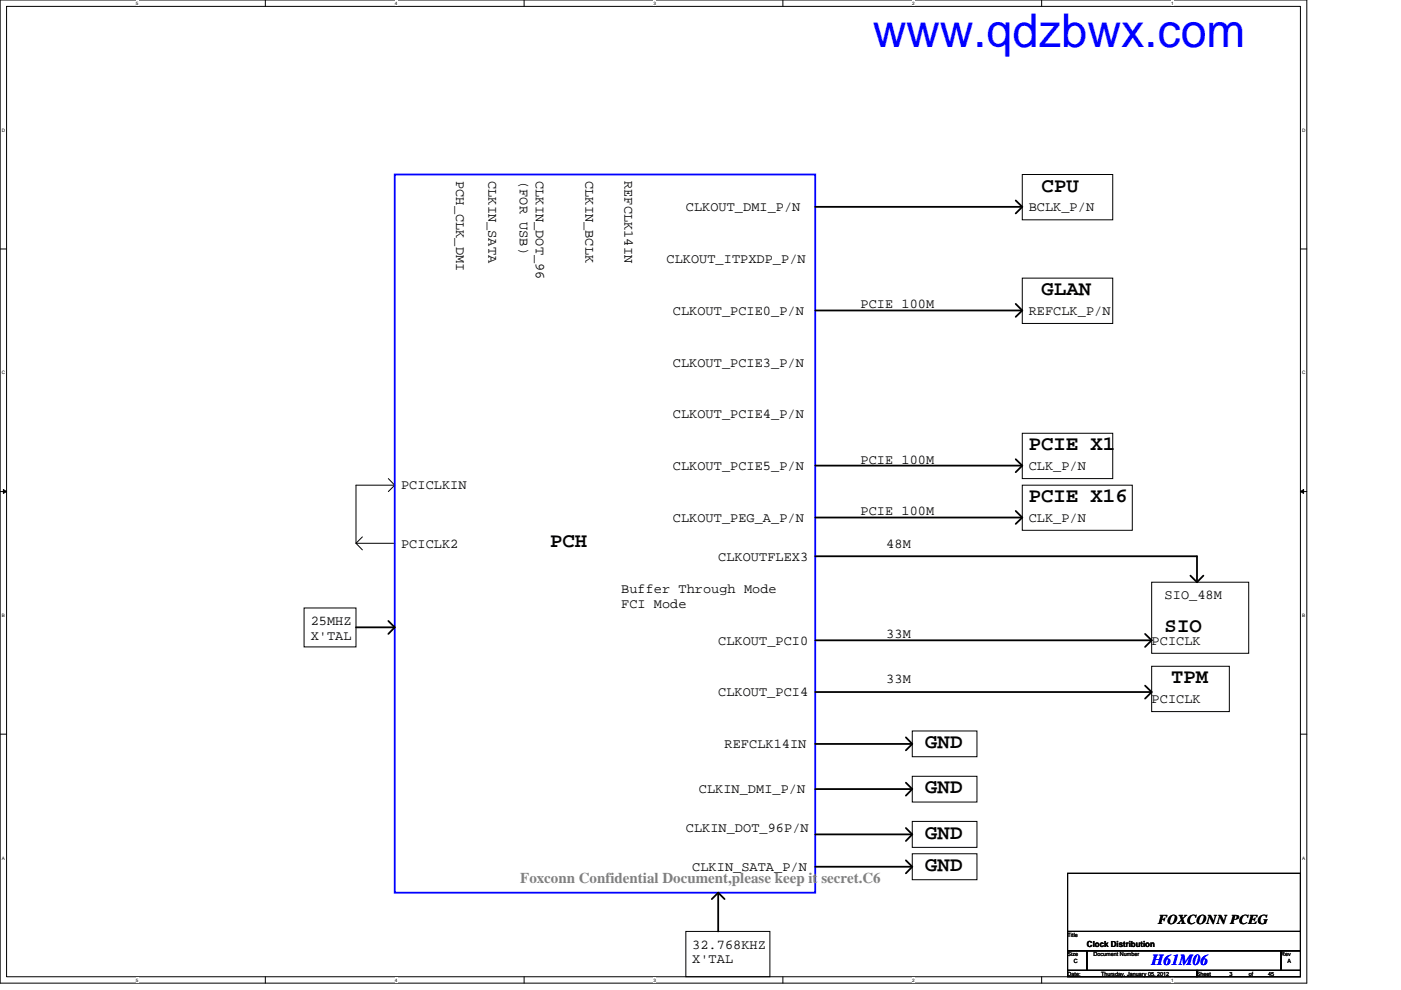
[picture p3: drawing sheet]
<svg xmlns="http://www.w3.org/2000/svg" width="297mm" height="210mm" viewBox="0 0 297 210" stroke-linecap="round" stroke-linejoin="round" font-family="sans-serif">
<path d="M0 0h277.1v208.4h-277.1zM1.4 1.4h274.3v205.7h-274.3z" fill="none" stroke="#000" stroke-width=".21"/>
<g fill="#fff">
<path d="M28.8 .1h.6v1.1h-.6z"/>
<path d="M28.8 207.2h.6v1.1h-.6z"/>
</g>
<path d="M56.3 0v1.4M56.3 207.1v1.3" fill="none" stroke="#000" stroke-width=".21"/>
<g fill="#fff">
<path d="M83.7 .1h.5v1.1h-.5z"/>
<path d="M83.7 207.2h.5v1.1h-.5z"/>
</g>
<path d="M111.1 0v1.4M111.1 207.1v1.3" fill="none" stroke="#000" stroke-width=".21"/>
<g fill="#fff">
<path d="M138.6 .1h.5v1.1h-.5z"/>
<path d="M138.6 207.2h.5v1.1h-.5z"/>
</g>
<path d="M166 0v1.4M166 207.1v1.3" fill="none" stroke="#000" stroke-width=".21"/>
<g fill="#fff">
<path d="M193.4 .1h.6v1.1h-.6z"/>
<path d="M193.4 207.2h.6v1.1h-.6z"/>
</g>
<path d="M220.8 0v1.4M220.8 207.1v1.3" fill="none" stroke="#000" stroke-width=".21"/>
<g fill="#fff">
<path d="M248.3 .1h.5v1.1h-.5z"/>
<path d="M248.3 207.2h.5v1.1h-.5z"/>
<path d="M.4 27.1h.7v1.1h-.7z"/>
<path d="M276.1 27.1h.7v1.1h-.7z"/>
<path d="M.4 78.5h.7v1.1h-.7z"/>
<path d="M276.1 78.5h.7v1.1h-.7z"/>
</g>
<path d="M0 52.8h1.4M275.7 52.8h1.4" fill="none" stroke="#000" stroke-width=".21"/>
<g fill="#fff">
<path d="M.4 129.9h.6v1.1h-.6z"/>
<path d="M276.1 129.9h.6v1.1h-.6z"/>
</g>
<path d="M0 104.2h1.4M.7 103.8l.7 .4-.7 .4zM275.7 104.2h1.4M275.7 104.2l.7-.4v.8z" fill="none" stroke="#000" stroke-width=".21"/>
<path d="M.7 103.8l.7 .4-.7 .4zM275.7 104.2l.7-.4v.8z" fill="#000"/>
<g fill="#fff">
<path d="M.4 181.4h.6v1.1h-.6z"/>
<path d="M276.1 181.4h.6v1.1h-.6z"/>
</g>
<g fill="none" stroke="#000" stroke-width=".21">
<path d="M216.7 37h19.2v9.6h-19.2zM216.7 59h19.2v9.6h-19.2zM216.7 91.9h19.2v9.6h-19.2zM76.8 113.8l-1.3 1.4 1.3 1.4M82.3 101.5l1.4 1.4-1.4 1.3M83.7 102.9h-8.2v12.3h8.2M216.7 102.9h23.4v9.5h-23.4zM64.5 128.9h11v8.3h-11zM244.2 123.4h20.5v15.1h-20.5zM0 155.7h1.4M193.4 155h13.7v5.4h-13.7zM244.2 141.3h16.4v9.6h-16.4z"/>
<path d="M275.7 155.7h1.4M193.4 164.6h13.7v5.5h-13.7zM193.4 174.2h13.7v5.5h-13.7zM145.4 197.5h17.8v9.6h-17.8zM193.4 181h13.7v5.5h-13.7zM226.4 185.2h49.3v12.3h-49.3zM226.4 197.5h49.3v4.1h-49.3zM226.4 201.6h4.1v4.1h-4.1zM226.4 205.7h27.4v1.4h-27.4zM230.5 201.6h41.1v4.1h-41.1zM253.8 205.7h21.9v1.4h-21.9zM271.6 201.6h4.1v4.1h-4.1z"/>
</g>
<path d="M83.7 37h89.1v152.3h-89.1z" fill="none" stroke="#00f" stroke-width=".38"/>
<g fill="none" stroke="#000" stroke-width=".38">
<path d="M172.8 43.9h43.9M215.3 42.5l1.4 1.4-1.4 1.4M172.8 65.8h43.9M215.3 64.4l1.4 1.4-1.4 1.4M172.8 98.7h43.9M215.3 97.4l1.4 1.3-1.4 1.4M172.8 109.7h43.9M172.8 117.9h81v5.5M215.3 108.3l1.4 1.4-1.4 1.4M75.5 133h8.2M82.3 131.7l1.4 1.3-1.4 1.4M172.8 135.8h71.4"/>
<path d="M242.8 134.4l1.4 1.4M244.2 135.8l-1.4 1.4M252.4 122l1.4 1.4M255.1 122l-1.3 1.4M172.8 157.7h20.6M172.8 146.7h71.4M192.1 156.3l1.3 1.4-1.3 1.4M242.8 145.4l1.4 1.3-1.4 1.4M172.8 167.3h20.6M172.8 176.9h20.6M192.1 165.9l1.3 1.4-1.3 1.4M192.1 175.6l1.3 1.3-1.3 1.4"/>
<path d="M150.9 190.6l1.4-1.3 1.3 1.3M152.3 189.3v8.2M172.8 183.8h20.6M192.1 182.4l1.3 1.4-1.3 1.4"/>
</g>
<text font-size="9.9" fill="#00f" x="185" y="10">www.qdzbwx.com</text>
<g font-size="4.4">
<text x="220.8" y="40.6">CPU</text>
<text x="220.8" y="62.6">GLAN</text>
<text x="218.1" y="95.5">PCIE X1</text>
<text x="218.1" y="106.5">PCIE X16</text>
<text x="116.6" y="116.1">PCH</text>
<text x="246.9" y="133.9">SIO</text>
<text x="248.3" y="144.9">TPM</text>
<text x="196.2" y="158.6">GND</text>
<text x="196.2" y="168.2">GND</text>
<text x="196.2" y="177.8">GND</text>
<text x="196.2" y="184.7">GND</text>
</g>
<text font-size="3.3" fill="#00f" x="244.2" y="204.5">H61M06</text>
<text font-size="3.2" fill="#808080" x="110.3" y="187.3">Foxconn Confidential Document,please keep it secret.C6</text>
<g font-size="2.9">
<text x="96.7" y="38.4" transform="rotate(90 96.7 38.4)">PCH_CLK_DMI</text>
<text x="103.6" y="38.4" transform="rotate(90 103.6 38.4)">CLKIN_SATA</text>
<text x="110.2" y="38.4" transform="rotate(90 110.2 38.4)">(FOR USB)</text>
<text x="113.6" y="38.4" transform="rotate(90 113.6 38.4)">CLKIN_DOT_96</text>
<text x="124.2" y="38.4" transform="rotate(90 124.2 38.4)">CLKIN_BCLK</text>
<text x="132.4" y="38.4" transform="rotate(90 132.4 38.4)">REFCLK14IN</text>
<text x="145.4" y="44.8">CLKOUT_DMI_P/N</text>
<text x="218.1" y="44.8">BCLK_P/N</text>
<text x="141.3" y="55.8">CLKOUT_ITPXDP_P/N</text>
<text x="182.5" y="65.4">PCIE 100M</text>
<text x="142.7" y="66.7">CLKOUT_PCIE0_P/N</text>
<text x="218.1" y="66.7">REFCLK_P/N</text>
<text x="142.7" y="77.7">CLKOUT_PCIE3_P/N</text>
<text x="142.7" y="88.7">CLKOUT_PCIE4_P/N</text>
<text x="142.7" y="99.7">CLKOUT_PCIE5_P/N</text>
<text x="182.5" y="98.3">PCIE 100M</text>
<text x="218.1" y="99.7">CLK_P/N</text>
<text x="85" y="103.8">PCICLKIN</text>
<text x="142.7" y="110.6">CLKOUT_PEG_A_P/N</text>
<text x="182.5" y="109.3">PCIE 100M</text>
<text x="218.1" y="110.6">CLK_P/N</text>
<text x="85" y="116.1">PCICLK2</text>
<text x="152.3" y="118.9">CLKOUTFLEX3</text>
<text x="187.9" y="116.1">48M</text>
<text x="131.7" y="125.7">Buffer Through Mode</text>
<text x="131.7" y="128.8">FCI Mode</text>
<text x="246.9" y="127.1">SIO_48M</text>
<text x="65.9" y="132.6">25MHZ</text>
<text x="65.9" y="135.7">X'TAL</text>
<text x="152.3" y="136.7">CLKOUT_PCI0</text>
<text x="187.9" y="135.3">33M</text>
<text x="244.2" y="136.7">PCICLK</text>
<text x="152.3" y="147.7">CLKOUT_PCI4</text>
<text x="187.9" y="144.9">33M</text>
<text x="244.2" y="149">PCICLK</text>
<text x="153.6" y="158.6">REFCLK14IN</text>
<text x="148.2" y="168.2">CLKIN_DMI_P/N</text>
<text x="145.4" y="176.4">CLKIN_DOT_96P/N</text>
<text x="146.8" y="184.7">CLKIN_SATA_P/N</text>
<text x="245.5" y="196">FOXCONN PCEG</text>
<text x="146.8" y="201.2">32.768KHZ</text>
<text x="146.8" y="204.3">X'TAL</text>
</g>
<text font-size="1.8" x="230.5" y="200.8">Clock Distribution</text>
<g font-size="1.2">
<text x="226.4" y="198.6">Title</text>
<text x="226.4" y="202.7">Size</text>
<text x="231.8" y="202.7">Document Number</text>
<text x="271.6" y="202.7">Rev</text>
<text x="226.4" y="206.9">Date:</text>
<text x="227.7" y="204.1">C</text>
<text x="233.5" y="206.9">Thursday, January 05, 2012</text>
<text x="253.8" y="206.9">Sheet</text>
<text x="260.6" y="206.9">3</text>
<text x="264.7" y="206.9">of</text>
<text x="268.9" y="206.9">45</text>
<text x="273" y="204.1">A</text>
</g>
<g font-size="1">
<text x="28.8" y="1">5</text>
<text x="83.7" y="1">4</text>
<text x="138.6" y="1">3</text>
<text x="193.4" y="1">2</text>
<text x="248.3" y="1">1</text>
<text x=".4" y="27.9">D</text>
<text x="276.1" y="27.9">D</text>
<text x=".4" y="79.4">C</text>
<text x="276.1" y="79.4">C</text>
<text x=".4" y="130.8">B</text>
<text x="276.1" y="130.8">B</text>
<text x=".4" y="182.2">A</text>
<text x="276.1" y="182.2">A</text>
<text x="28.8" y="208.1">5</text>
<text x="83.7" y="208.1">4</text>
<text x="138.6" y="208.1">3</text>
<text x="193.4" y="208.1">2</text>
<text x="248.3" y="208.1">1</text>
</g>
</svg>
